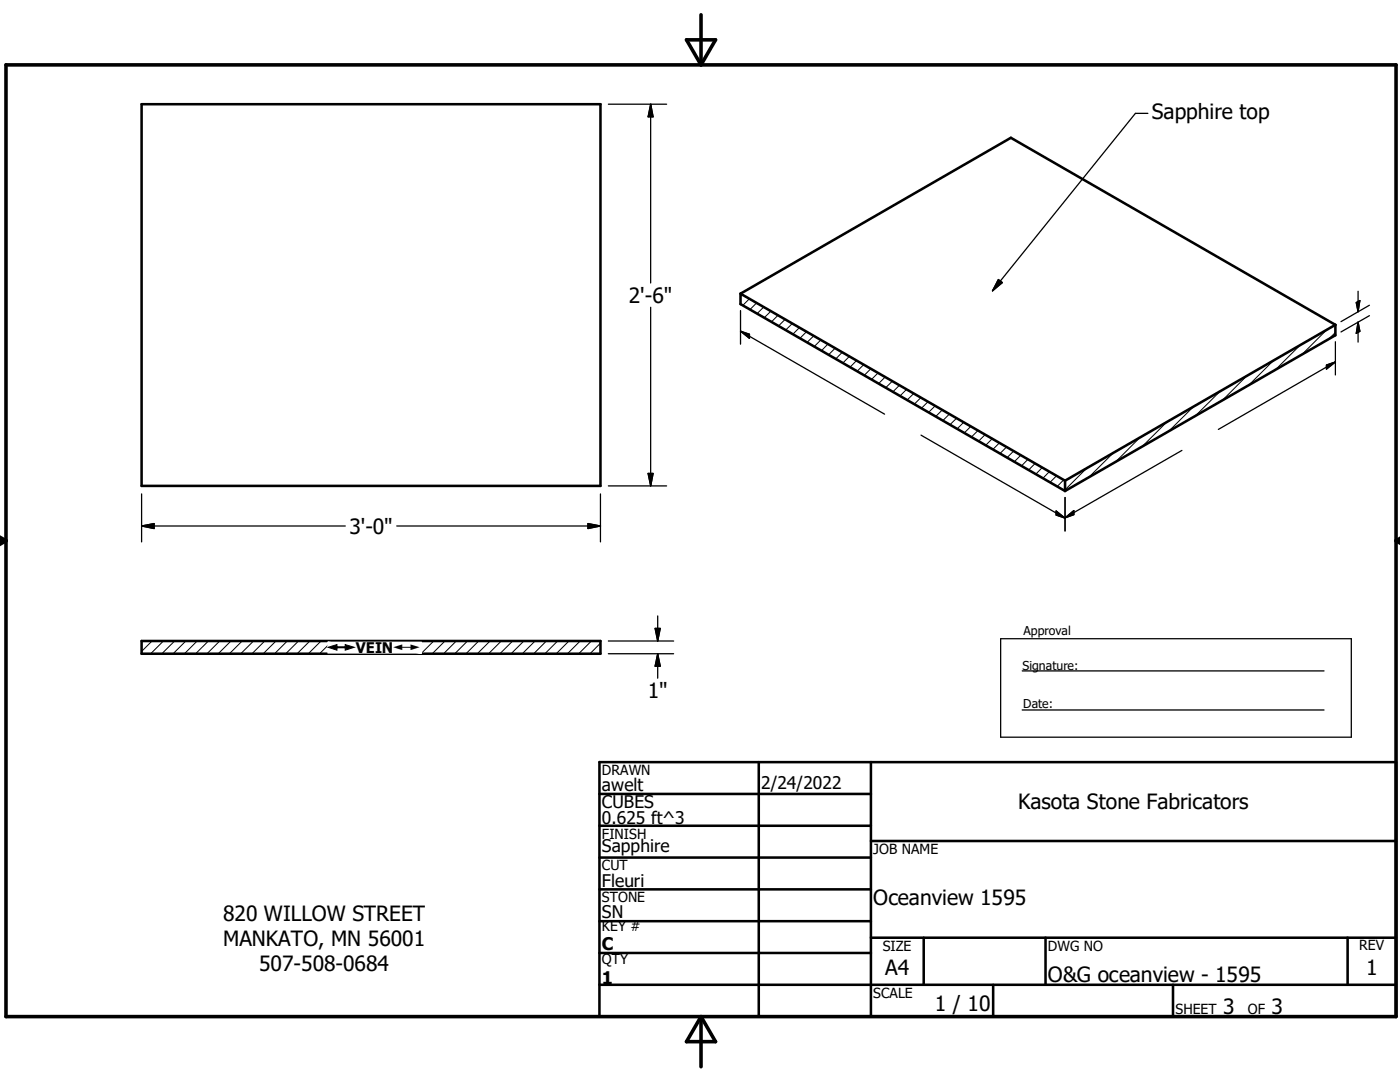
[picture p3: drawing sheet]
<svg xmlns="http://www.w3.org/2000/svg" width="279mm" height="216mm" viewBox="0 0 279 216" stroke-linecap="round" stroke-linejoin="round" font-family="sans-serif">
<g fill="none" stroke="#000" stroke-width=".51">
<path d="M28.3 20.8h91.5v76.2h-91.5zM147.8 58.6v2.1l64.8 37.3M147.8 58.6l53.9-31.1 64.8 37.3M147.8 58.6l64.8 37.3M266.5 64.8v2.1l-53.9 31.1M266.5 64.8l-53.9 31.1M212.6 95.9v2.1M28.3 127.9h91.5v2.5h-91.5zM119.6 158.4h54.2M119.6 152.1h159v50.8h-159zM151.4 152.1v50.8M173.8 152.1v50.8"/>
<path d="M119.6 164.8h54.2M119.6 171.1h54.2M119.6 177.5h54.2M173.8 167.8h104.8M119.6 183.8h54.2M119.6 190.2h54.2M119.6 196.5h159M173.8 187.1h104.8M184.3 187.1v9.4M198.2 196.5v6.4M208.7 187.1v9.4M234.1 196.5v6.4"/>
<path d="M268.9 187.1v9.4"/>
</g>
<g fill="none" stroke="#000" stroke-width=".2">
<path d="M148.1 58.8l-.3 .4M149.6 59.6l-1.4 1.3M151 60.4l-1.3 1.4M152.4 61.3l-1.3 1.3M153.8 62.1l-1.3 1.3M155.3 62.9l-1.4 1.3M156.7 63.7l-1.3 1.3M158.1 64.6l-1.3 1.3M159.5 65.4l-1.3 1.3M161 66.2l-1.4 1.3M162.4 67l-1.3 1.3M163.8 67.8l-1.3 1.4"/>
<path d="M165.2 68.6l-1.3 1.4M166.7 69.5l-1.3 1.3M168.1 70.3l-1.3 1.3M169.5 71.1l-1.3 1.3M170.9 72l-1.3 1.3M172.4 72.8l-1.3 1.3M173.8 73.6l-1.3 1.3M175.2 74.4l-1.3 1.3M176.7 75.2l-1.4 1.3M178.1 76.1l-1.3 1.3M179.5 76.9l-1.3 1.3M180.9 77.7l-1.3 1.3"/>
<path d="M182.4 78.5l-1.4 1.3M183.8 79.3l-1.3 1.4M243.5 78.1l-4.9 4.9M248.8 75l-4.9 4.9M254.1 72l-4.9 4.9M259.5 68.9l-5 4.9M264.8 65.8l-4.9 4.9M266.5 66.3l-1.3 1.4M185.2 80.2l-1.3 1.3M186.6 81l-1.3 1.3M188.1 81.8l-1.4 1.3M189.5 82.6l-1.3 1.3"/>
<path d="M190.9 83.5l-1.3 1.2M192.3 84.3l-1.3 1.3M193.8 85.1l-1.4 1.3M195.2 85.9l-1.3 1.3M196.6 86.7l-1.3 1.3M198 87.5l-1.3 1.4M199.5 88.4l-1.4 1.3M200.9 89.2l-1.3 1.3M202.3 90l-1.3 1.3M203.7 90.8l-1.3 1.4M205.1 91.7l-1.2 1.3M206.6 92.5l-1.3 1.3"/>
<path d="M208 93.3l-1.3 1.3M209.4 94.1l-1.3 1.3M210.8 95l-1.3 1.2M212.3 95.8l-1.3 1.3M216.9 93.4l-4.5 4.5M222.2 90.3l-4.9 4.9M227.5 87.3l-4.9 4.9M232.8 84.2l-4.9 4.9M238.2 81.1l-4.9 4.9M30.3 127.9l-2 2.1M32.6 127.9l-2.5 2.5M34.8 127.9l-2.5 2.5"/>
<path d="M37.1 127.9l-2.6 2.5M39.4 127.9l-2.6 2.5M41.6 127.9l-2.6 2.5M43.9 127.9l-2.6 2.5M46.1 127.9l-2.6 2.5M48.3 127.9l-2.5 2.5M50.6 127.9l-2.5 2.5M52.8 127.9l-2.5 2.5M55.1 127.9l-2.6 2.5M57.3 127.9l-2.5 2.5M59.6 127.9l-2.6 2.5M61.8 127.9l-2.5 2.5"/>
<path d="M64.1 127.9l-2.6 2.5M66.3 127.9l-2.5 2.5M68.6 127.9l-2.6 2.5M70.8 127.9l-2.5 2.5M73.1 127.9l-2.6 2.5M75.3 127.9l-2.5 2.5M77.6 127.9l-2.6 2.5M79.8 127.9l-2.5 2.5M82.1 127.9l-2.6 2.5M84.3 127.9l-2.5 2.5M86.6 127.9l-2.6 2.5M88.8 127.9l-2.5 2.5"/>
<path d="M91.1 127.9l-2.6 2.5M93.3 127.9l-2.5 2.5M95.5 127.9l-2.5 2.5M97.8 127.9l-2.5 2.5M100 127.9l-2.5 2.5M102.3 127.9l-2.5 2.5M104.5 127.9l-2.5 2.5M106.8 127.9l-2.6 2.5M109 127.9l-2.5 2.5M111.3 127.9l-2.6 2.5M113.6 127.9l-2.6 2.5M115.8 127.9l-2.6 2.5"/>
<path d="M118 127.9l-2.5 2.5M119.8 128.3l-2.1 2.1"/>
</g>
<path d="M1.2 12.9h277.4v190h-277.4zM137 7.9h5.8l-2.9 5zM139.9 2.9v10M-.1 107.9h1.3M-.1 107.2l1.3 .7M1.2 107.9l-1.2 .7M278.6 107.9h.8M278.6 107.9l.8 .5M279.4 107.4l-.8 .5M139.9 202.9v10M139.9 202.9l2.9 5h-5.8z" fill="none" stroke="#000" stroke-width=".71"/>
<g fill="none" stroke="#000" stroke-width=".25">
<path d="M121.4 20.8h11.6M129.9 20.8v35.7M129.9 20.8l.4 2.5h-1zM229.1 22.6h-2.5l-28.5 35.4M199.2 55.8l.8 .6-1.9 1.6zM271 58.1v4.1M129.9 61.3v35.7M147.8 66.1l28.7 16.5M147.8 66.1l1.8 .6v.8zM147.8 62v6.7M264.7 72.8l1.8-.6-1.8 1.5zM266.5 72.2l-23.3 13.5"/>
<path d="M266.5 68.2v6.6M270.7 60.4l.7-.4-.4 2.2zM271 64.3v4M271 64.3l.4 1.8-.7 .4zM273.3 60.9l-5.7 3.3M273.3 63l-5.7 3.2M28.3 98.6v9.5M119.8 98.6v9.5M121.4 97h11.6M129.3 94.5h1l-.4 2.5zM183.8 86.8l28.8 16.6M212.6 99.3v6.7"/>
<path d="M235.9 89.9l-23.3 13.4M28.3 105h40.6M28.3 105l2.5-.5v1zM79.2 105h40.6M117.3 104.5l2.5 .5-2.5 .5zM210.8 102l1.8 1.4-1.8-.6zM212.6 103.3l1.7-1.4v.8zM121.4 127.9h13M121.4 130.4h13M130.7 125.4h1.1l-.5 2.5zM131.3 122.9v5M131.3 130.4v4.9"/>
<path d="M131.3 130.4l.5 2.5h-1.1zM199.7 127.4h70v19.7h-70zM204 133.9h60.2M204 141.7h60.2"/>
</g>
<g fill="#000" stroke="#000" stroke-width=".25">
<path d="M129.9 20.8l.4 2.5h-1zM199.2 55.8l.8 .6-1.9 1.6zM147.8 66.1l1.8 .6v.8zM264.7 72.8l1.8-.6-1.8 1.5zM270.7 60.4l.7-.4-.4 2.2zM271 64.3l.4 1.8-.7 .4zM129.3 94.5h1l-.4 2.5zM28.3 105l2.5-.5v1zM117.3 104.5l2.5 .5-2.5 .5zM210.8 102l1.8 1.4-1.8-.6zM212.6 103.3l1.7-1.4v.8zM130.7 125.4h1.1l-.5 2.5z"/>
<path d="M131.3 130.4l.5 2.5h-1.1z"/>
</g>
<g fill="#fff" stroke="#fff" stroke-width=".25">
<path d="M65.4 128.2h18.7v2.1z"/>
<path d="M65.4 128.2l18.7 2.1h-18.7z"/>
</g>
<g font-size="4.2">
<text x="229.9" y="23.8">Sapphire top</text>
<text x="125.5" y="60.5">2'-6&quot;</text>
<text x="69.7" y="106.5">3'-0&quot;</text>
<text x="129.3" y="139.3">1&quot;</text>
<text x="203.2" y="161.5">Kasota Stone Fabricators</text>
<text x="44.5" y="183.7">820 WILLOW STREET</text>
<text x="174.3" y="180.5">Oceanview 1595</text>
<text x="44.5" y="188.8">MANKATO, MN 56001</text>
<text x="51.7" y="193.8">507-508-0684</text>
<text x="176.7" y="194.6">A4</text>
<text x="209.1" y="195.9">O&amp;G oceanview - 1595</text>
<text x="272.6" y="194.6">1</text>
<text x="186.6" y="201.7">1 / 10</text>
<text x="244.1" y="202.3">3</text>
<text x="253.8" y="202.3">3</text>
</g>
<g font-size="3.5">
<text x="120.1" y="157.9">awelt</text>
<text x="120.1" y="161.2">CUBES</text>
<text x="151.9" y="157.4">2/24/2022</text>
<text x="120.1" y="164.5">0.625 ft^3</text>
<text x="120.1" y="170">Sapphire</text>
<text x="120.1" y="176.9">Fleuri</text>
<text x="120.1" y="183.3">SN</text>
<text x="120.1" y="189.6">C</text>
<text x="120.1" y="196.4">1</text>
</g>
<text font-size="2.9" x="71" y="130.3">VEIN</text>
<g font-size="2.8">
<text x="120.1" y="154.6">DRAWN</text>
<text x="120.1" y="167.3">FINISH</text>
<text x="120.1" y="173.7">CUT</text>
<text x="174.3" y="170.4">JOB NAME</text>
<text x="120.1" y="180">STONE</text>
<text x="120.1" y="185.8">KEY #</text>
<text x="176.2" y="189.7">SIZE</text>
<text x="209.1" y="189.7">DWG NO</text>
<text x="271.3" y="189.7">REV</text>
<text x="120.1" y="192.4">QTY</text>
<text x="174.3" y="199.1">SCALE</text>
<text x="234.6" y="202.3">SHEET</text>
<text x="249" y="202.3">OF</text>
</g>
<g font-size="2.4">
<text x="204.3" y="126.8">Approval</text>
<text x="204.1" y="133.6">Signature:</text>
<text x="204.2" y="141.3">Date:</text>
</g>
<g font-size="2.3">
<text x="65.5" y="130.3">#</text>
<text x="78.5" y="130.3">#</text>
</g>
</svg>
